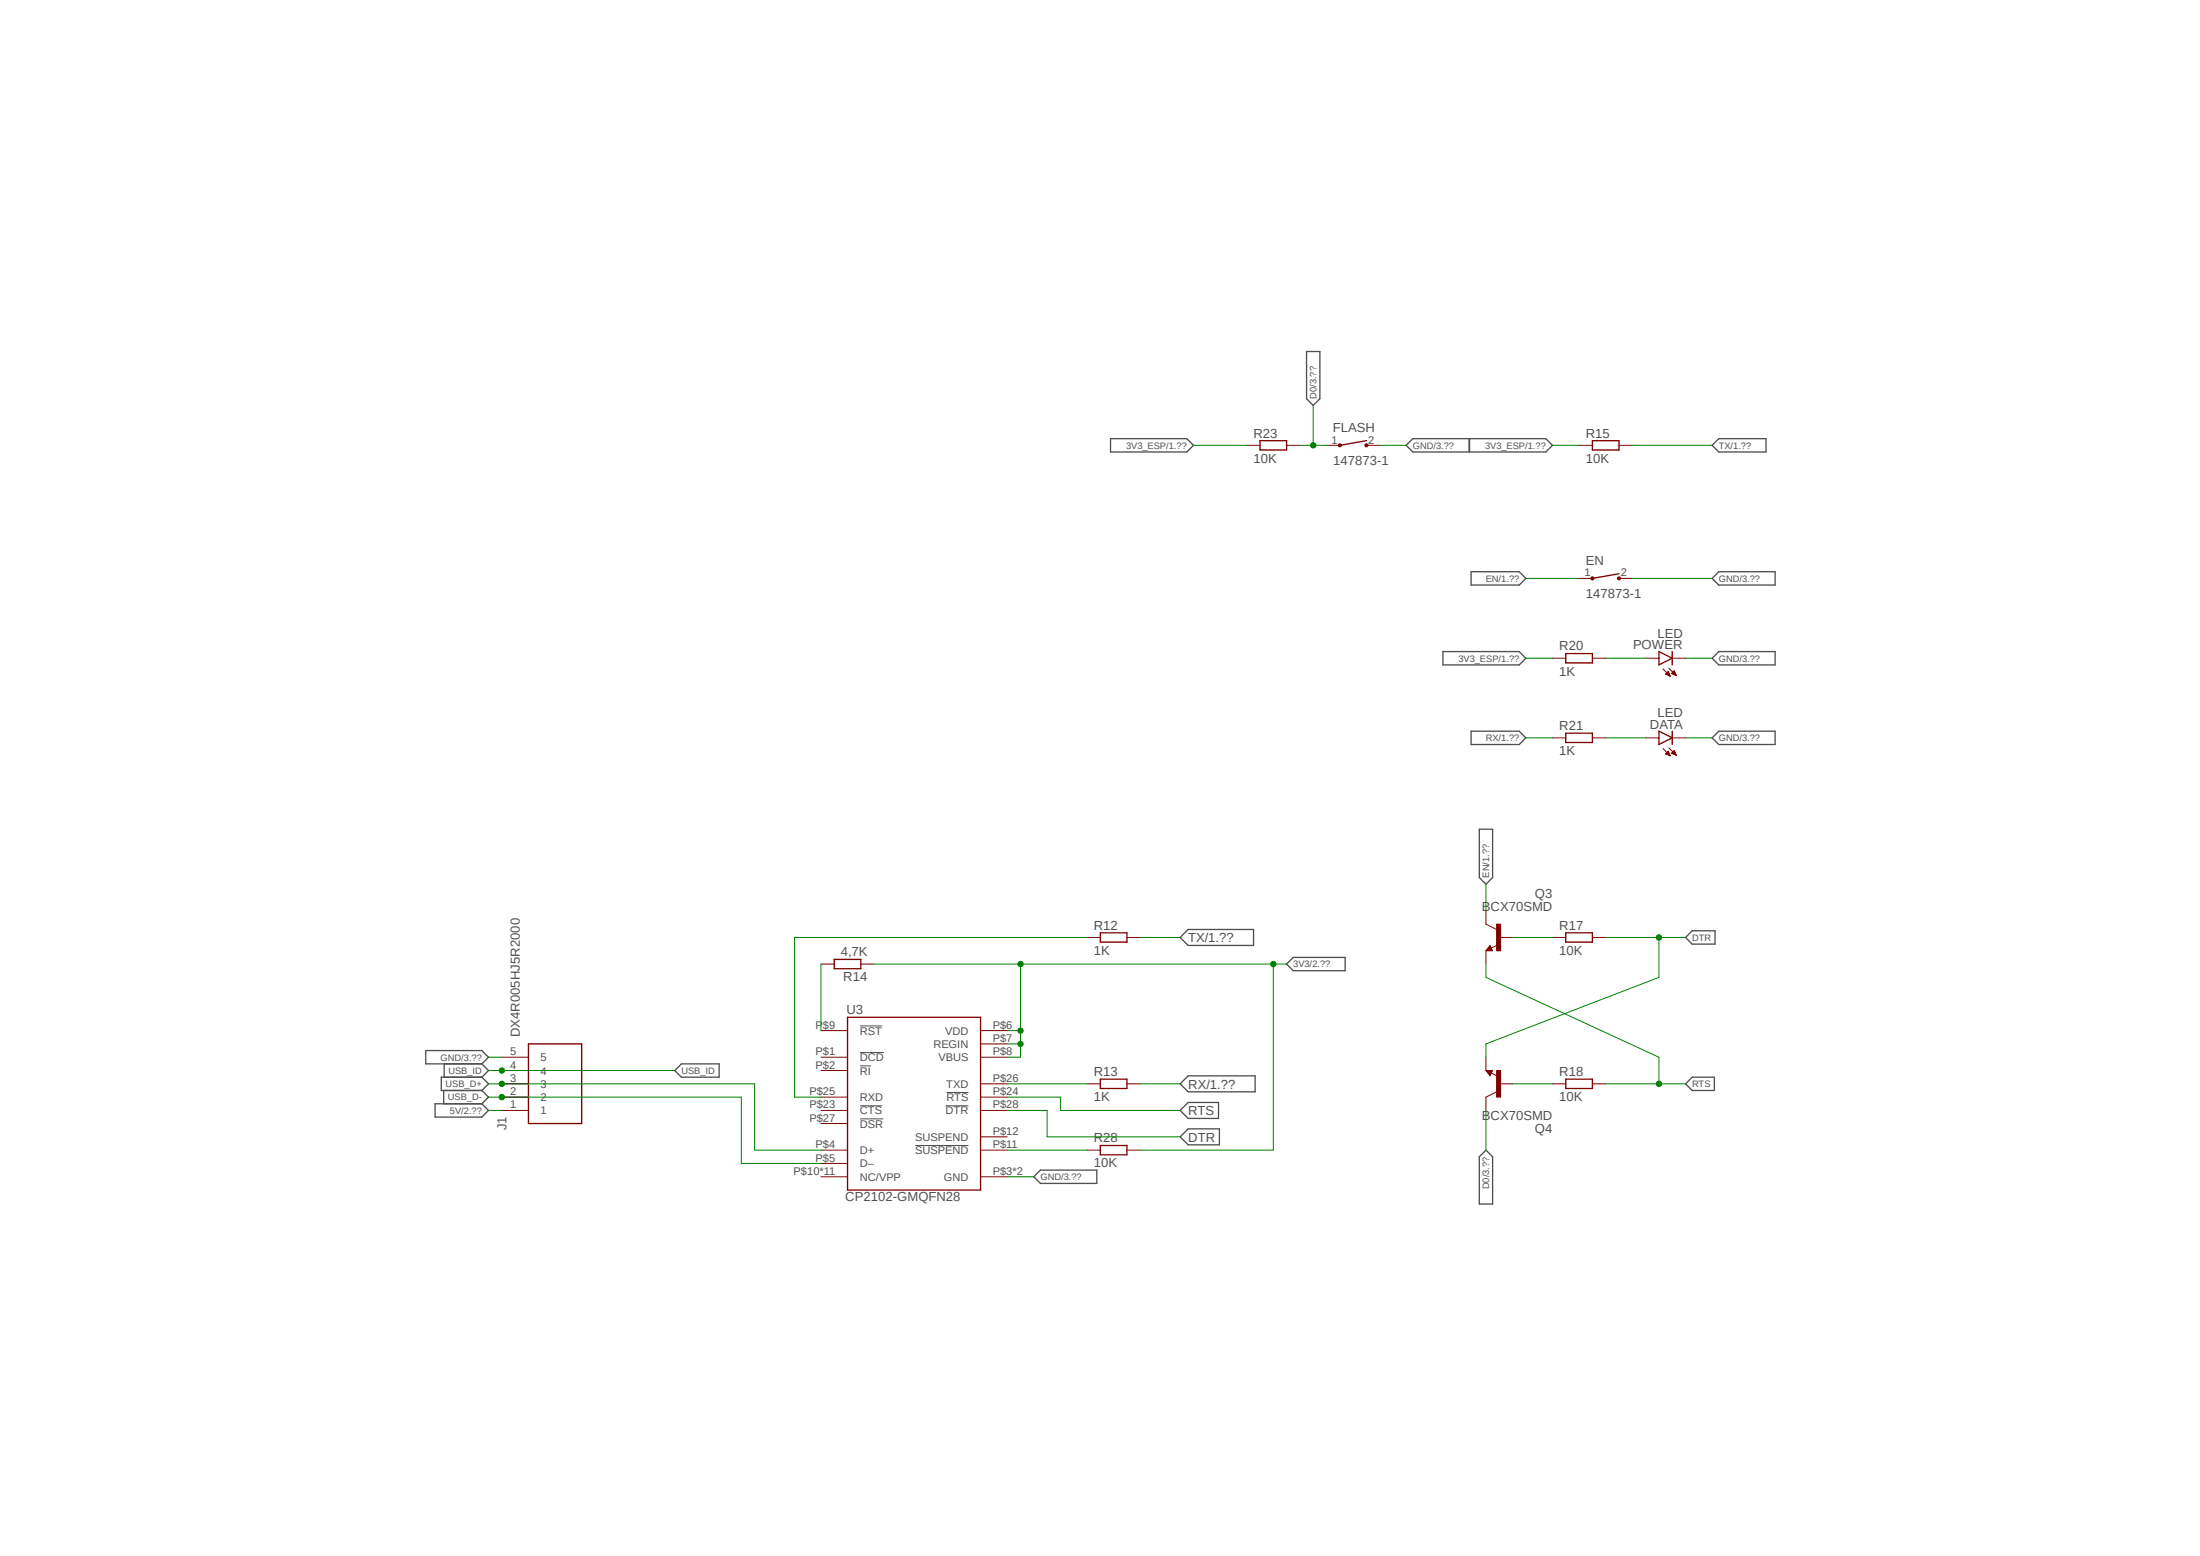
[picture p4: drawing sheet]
<svg xmlns="http://www.w3.org/2000/svg" width="420mm" height="297mm" viewBox="0 0 420 297" stroke-linecap="round" stroke-linejoin="round" font-family="sans-serif">
<path d="M81 66.8l258.2 163.4M339.2 66.8l-258.2 163.4" fill="none" stroke="#fff" stroke-width=".19"/>
<path d="M164.2 195.8h4.2M164.2 211.1h4.2M164.2 203.5h2.1M164.2 200.9h4.5M164.2 213.6h4.4M174.7 218.7h10.2M180.5 211.1h4.4M180.7 208.5h4.2" fill="none" stroke="#505050" stroke-width=".19"/>
<g fill="none" stroke="#505050" stroke-width=".25">
<path d="M249.4 67.1h2.6v9l-1.3 1.3-1.3-1.3zM212 83.7h14.6l1.2 1.3-1.2 1.3h-14.6zM268.4 85l1.3-1.3h10.8v2.6h-10.8zM280.5 83.7h14.6l1.3 1.3-1.3 1.3h-14.6zM326.9 85l1.2-1.3h9v2.6h-9zM280.8 109.1h9.2l1.3 1.3-1.3 1.3h-9.2zM326.9 110.4l1.2-1.3h10.8v2.6h-10.8zM275.5 124.4h14.5l1.3 1.2-1.3 1.3h-14.5zM280.8 139.6h9.2l1.3 1.2-1.3 1.3h-9.2zM326.9 125.6l1.2-1.2h10.8v2.5h-10.8zM282.4 158.3h2.5v9.2l-1.2 1.3-1.3-1.3zM326.9 140.8l1.2-1.2h10.8v2.5h-10.8z"/>
<path d="M225.3 178.9l1.5-1.5h12.5v3.1h-12.5zM323 177.7h4.4v2.5h-4.4l-1.2-1.3zM246.9 182.8h9.9v2.5h-9.9l-1.3-1.3zM81.3 200.5h10.7l1.3 1.3-1.3 1.3h-10.7zM83.1 210.7h8.9l1.3 1.3-1.3 1.2h-8.9zM84.7 208.2v2.5M84.8 203.1v2.5M92 205.6h-7.8v2.6h7.8M92 208.2l1.3 1.2-1.3 1.3M92 205.6l1.3 1.3-1.3 1.3M92 203.1l1.3 1.2-1.3 1.3M128.8 204.3l1.3-1.2h7.2v2.5h-7.2z"/>
<path d="M225.3 206.9l1.5-1.5h12.8v3h-12.8zM225.3 212l1.5-1.6h5.8v3.1h-5.8zM225.3 217l1.5-1.5h6v3h-6zM323 205.6h4.3v2.6h-4.3l-1.2-1.3zM198.6 223.4h10.8v2.5h-10.8l-1.2-1.3zM282.4 220.8l1.3-1.3 1.2 1.3v9h-2.5z"/>
</g>
<g fill="none" stroke="#800000" stroke-width=".25">
<path d="M240.5 84.1h5.1v1.8h-5.1zM304 84.1h5.1v1.8h-5.1zM298.9 124.8h5.1v1.7h-5.1zM298.9 140h5.1v1.7h-5.1zM316.7 124.4l2.5 1.2-2.5 1.3zM316.7 139.6l2.5 1.2-2.5 1.3zM319.2 124.4v2.5M319.2 139.6v2.5M210.1 178.1h5v1.7h-5zM298.9 178.1h5.1v1.7h-5.1zM100.9 199.3h10.1v15.2h-10.1zM159.3 183.1h5v1.8h-5z"/>
<path d="M161.8 194.2h25.4v33h-25.4zM284.4 181l-.1 .2h.4l-.3-.5-.5 .7h.8M210.1 206h5v1.8h-5zM298.9 206h5.1v1.8h-5.1z"/>
</g>
<g fill="none" stroke="#800000" stroke-width=".19">
<path d="M238 85h2.5M245.6 85h2.6M301.5 85h2.5M309.1 85h2.5M296.4 125.6h2.5M304 125.6h2.5M314.2 125.6h2.5M317.5 127.7l1.4 1.4M318 128.7l.5-.5 .4 .9zM318 128.7h.7M318.1 128.6h.5M318.1 128.5h.5"/>
<path d="M318.2 128.8h.5M318.2 128.4h.4M318.3 128.4h.3M318.4 128.3h.1M318.4 128.9h.4M318.6 127.6l1.4 1.3M318.6 128.9h.2M319.2 128.5h.6M319.2 125.6h2.6M319.2 128.6h.7M319.2 128.4h.6M319.3 128.4h.4"/>
<path d="M319.4 128.3h.3M319.4 128.7h.5M319.5 128.1h.2M319.6 128.1h.1M319.6 128.1l-.5 .5 .9 .3M319.6 128.1l.4 .8M319.7 128.8h.3M319.9 128.9h.1M296.4 140.8h2.5M304 140.8h2.5M314.2 140.8h2.5M317.5 142.9l1.4 1.4"/>
<path d="M318 143.9l.9 .4M318 143.9l.5-.5 .4 .9M318 143.9h.7M318.1 143.8h.5M318.1 144h.6M318.2 143.7h.4M318.3 143.6h.3M318.3 144.1h.5M318.3 143.5h.2M318.4 143.4h.1M318.6 144.1h.2M318.6 142.7l1.4 1.5"/>
<path d="M318.8 144.2h.1M319.1 143.8l.5-.5 .4 .8zM319.2 143.8h.6M319.2 143.7h.6M319.2 140.8h2.6M319.3 143.6h.5M319.4 143.9h.5M319.4 143.5h.3M319.4 143.4h.3M319.5 143.3h.2M319.6 144h.3M319.8 144.1h.2"/>
<path d="M207.5 178.9h2.6M215.1 178.9h2.6M283.7 176.4l2 1M296.4 178.9h2.5M304 178.9h2.5M156.7 196.7h5.1M156.7 184h2.6M164.3 184h2.6M187.2 196.7h5.1M187.2 199.3h5.1M284.4 180.5l.5 1h-1.2zM285.9 180.4l-1.2 .6"/>
<path d="M95.8 212h5.1M95.8 204.3h5.1M95.8 201.8h5.1M95.8 209.4h5.1M95.8 206.9h5.1M156.7 212h5.1M156.7 204.3h5.1M156.7 219.5h5.1M156.7 201.8h5.1M156.7 209.4h5.1M156.7 214.5h5.1M187.2 212h5.1"/>
<path d="M187.2 217h5.1M187.2 219.5h5.1M187.2 201.8h5.1M187.2 209.4h5.1M187.2 206.9h5.1M207.5 206.9h2.6M215.1 206.9h2.6M296.4 206.9h2.5M304 206.9h2.5M156.7 224.6h5.1M156.7 222.1h5.1M187.2 224.6h5.1"/>
</g>
<path d="M285.7 176.4h.8v5.1h-.8z" fill-rule="evenodd" fill="#800000"/>
<path d="M283.7 173.9v2.5M285.7 176.4h.8v5.1h-.8zM286.2 178.9h2.6M283.7 181.5v2.5M283.7 204.3h1.2l-.5 1.1zM284.7 204.8l1.2 .6M285.7 208.4l-2 1" fill="none" stroke="#800000" stroke-width=".19"/>
<path d="M284.7 204.5h-.8l.5 .6 .3-.5h-.4l.1 .3" fill="none" stroke="#800000" stroke-width=".25"/>
<path d="M285.7 204.3h.8v5.1h-.8z" fill-rule="evenodd" fill="#800000"/>
<path d="M283.7 201.8v2.5M283.7 209.4v2.6M285.7 204.3h.8v5.1h-.8zM286.2 206.9h2.6" fill="none" stroke="#800000" stroke-width=".19"/>
<path d="M260.9 84.1l-5.1 .9" fill="none" stroke="#800000" stroke-width=".25"/>
<circle cx="255.8" cy="85" r=".3" fill="#800000"/>
<circle cx="255.8" cy="85" r=".3" fill="none" stroke="#800000" stroke-width=".19"/>
<circle cx="260.9" cy="85" r=".3" fill="#800000"/>
<g fill="none" stroke="#800000" stroke-width=".19">
<path d="M253.2 85h2.6M260.9 85h2.5"/>
<circle cx="260.9" cy="85" r=".3"/>
</g>
<path d="M309.1 109.5l-5.1 .9" fill="none" stroke="#800000" stroke-width=".25"/>
<circle cx="304" cy="110.4" r=".3" fill="#800000"/>
<circle cx="304" cy="110.4" r=".3" fill="none" stroke="#800000" stroke-width=".19"/>
<circle cx="309.1" cy="110.4" r=".3" fill="#800000"/>
<g fill="none" stroke="#800000" stroke-width=".19">
<path d="M301.5 110.4h2.5M309.1 110.4h2.5M207.5 219.5h2.6M215.1 219.5h2.6"/>
<circle cx="309.1" cy="110.4" r=".3"/>
</g>
<path d="M210.1 218.7h5v1.7h-5z" fill="none" stroke="#800000" stroke-width=".25"/>
<path d="M291.3 140.8h5.1M207.5 178.9h-55.8v30.5h5M156.7 184v12.7M283.7 184v2.6l33 15.2v5.1M192.3 209.4h10.1v2.6h22.9M192.3 206.9h15.2M217.7 206.9h7.6M306.5 206.9h15.3" fill="none" stroke="#008000" stroke-width=".19"/>
<circle cx="316.7" cy="206.9" r=".51" fill="#008000"/>
<g fill="none" stroke="#008000" stroke-width=".19">
<path d="M306.5 178.9h15.3M316.7 178.9v7.7l-33 12.7v2.5M192.3 212h7.6v5h25.4"/>
<circle cx="316.7" cy="206.9" r=".51"/>
</g>
<circle cx="316.7" cy="178.9" r=".51" fill="#008000"/>
<g fill="none" stroke="#008000" stroke-width=".19">
<path d="M93.3 209.4h48.2v12.7h15.2"/>
<circle cx="316.7" cy="178.9" r=".51"/>
</g>
<circle cx="95.8" cy="209.4" r=".51" fill="#008000"/>
<g fill="none" stroke="#008000" stroke-width=".19">
<path d="M93.3 206.9h50.8v12.6h12.6"/>
<circle cx="95.8" cy="209.4" r=".51"/>
</g>
<circle cx="95.8" cy="206.9" r=".51" fill="#008000"/>
<g fill="none" stroke="#008000" stroke-width=".19">
<path d="M93.3 204.3h35.5"/>
<circle cx="95.8" cy="206.9" r=".51"/>
</g>
<circle cx="95.8" cy="204.3" r=".51" fill="#008000"/>
<g fill="none" stroke="#008000" stroke-width=".19">
<path d="M250.7 77.4v7.6M248.2 85h5M263.4 85h5M291.3 110.4h10.2M311.6 110.4h15.3M306.5 125.6h7.7M321.8 125.6h5.1M306.5 140.8h7.7M321.8 140.8h5.1M283.7 168.8v5.1M288.8 178.9h7.6M93.3 212h2.5"/>
<path d="M93.3 201.8h2.5M288.8 206.9h7.6M192.3 224.6h5.1"/>
<circle cx="95.8" cy="204.3" r=".51"/>
</g>
<circle cx="250.7" cy="85" r=".51" fill="#008000"/>
<g fill="none" stroke="#008000" stroke-width=".19">
<path d="M227.8 85h10.2M296.4 85h5.1M311.6 85h15.3M291.3 125.6h5.1M217.7 178.9h7.6M192.3 196.7h2.5v5.1h-2.5M192.3 199.3h2.5M192.3 219.5h15.2M283.7 212v7.5"/>
<circle cx="250.7" cy="85" r=".51"/>
</g>
<circle cx="194.8" cy="199.3" r=".51" fill="#008000"/>
<g fill="none" stroke="#008000" stroke-width=".19">
<path d="M166.9 184h27.9v12.7"/>
<circle cx="194.8" cy="199.3" r=".51"/>
</g>
<circle cx="194.8" cy="196.7" r=".51" fill="#008000"/>
<g fill="none" stroke="#008000" stroke-width=".19">
<path d="M194.8 184h48.3v35.5h-25.4"/>
<circle cx="194.8" cy="196.7" r=".51"/>
</g>
<circle cx="194.8" cy="184" r=".51" fill="#008000"/>
<g fill="none" stroke="#008000" stroke-width=".19">
<path d="M243.1 184h2.5"/>
<circle cx="194.8" cy="184" r=".51"/>
</g>
<circle cx="243.1" cy="184" r=".51" fill="#008000"/>
<circle cx="243.1" cy="184" r=".51" fill="none" stroke="#008000" stroke-width=".19"/>
<g font-size="2.5" fill="#505050">
<text x="239.3" y="83.5">R23</text>
<text x="254.5" y="82.5">FLASH</text>
<text x="302.7" y="83.5">R15</text>
<text x="239.3" y="88.3">10K</text>
<text x="254.5" y="88.8">147873-1</text>
<text x="302.7" y="88.3">10K</text>
<text x="302.7" y="107.9">EN</text>
<text x="302.7" y="114.2">147873-1</text>
<text x="297.6" y="124.1">R20</text>
<text x="311.7" y="123.9">POWER</text>
<text x="316.4" y="121.7">LED</text>
<text x="297.6" y="128.9">1K</text>
<text x="316.4" y="136.9">LED</text>
<text x="297.6" y="139.4">R21</text>
<text x="315" y="139.1">DATA</text>
<text x="297.6" y="144.1">1K</text>
<text x="282.9" y="173.9">BCX70SMD</text>
<text x="293" y="171.3">Q3</text>
<text x="208.8" y="177.5">R12</text>
<text x="226.8" y="179.8">TX/1.??</text>
<text x="297.6" y="177.5">R17</text>
<text x="160.5" y="182.5">4,7K</text>
<text x="208.8" y="182.2">1K</text>
<text x="297.6" y="182.2">10K</text>
<text x="161" y="187.3">R14</text>
<text x="99.2" y="198" transform="rotate(-90 99.2 198)">DX4R005HJ5R2000</text>
<text x="161.6" y="193.6">U3</text>
<text x="208.8" y="205.4">R13</text>
<text x="226.8" y="207.8">RX/1.??</text>
<text x="297.6" y="205.4">R18</text>
<text x="96.7" y="215.8" transform="rotate(-90 96.7 215.8)">J1</text>
<text x="208.8" y="210.2">1K</text>
<text x="226.8" y="212.9">RTS</text>
<text x="282.9" y="213.7">BCX70SMD</text>
<text x="297.6" y="210.2">10K</text>
<text x="208.8" y="218.1">R28</text>
<text x="226.8" y="217.9">DTR</text>
<text x="293" y="216.3">Q4</text>
<text x="208.8" y="222.8">10K</text>
<text x="161.4" y="229.3">CP2102-GMQFN28</text>
</g>
<g font-size="2.1" fill="#505050">
<text x="254.2" y="84.7">1</text>
<text x="261.2" y="84.7">2</text>
<text x="302.5" y="110">1</text>
<text x="309.5" y="110">2</text>
<text x="155.7" y="196.3">P$9</text>
<text x="164.2" y="197.5">RST</text>
<text x="180.4" y="197.5">VDD</text>
<text x="189.5" y="196.3">P$6</text>
<text x="97.4" y="204">4</text>
<text x="97.4" y="201.4">5</text>
<text x="103.2" y="202.6">5</text>
<text x="155.7" y="204">P$2</text>
<text x="155.7" y="201.4">P$1</text>
<text x="164.2" y="202.6">DCD</text>
<text x="178.2" y="200">REGIN</text>
<text x="179.2" y="202.6">VBUS</text>
<text x="189.5" y="201.4">P$8</text>
<text x="189.5" y="198.9">P$7</text>
<text x="97.4" y="209">2</text>
<text x="97.4" y="206.5">3</text>
<text x="103.2" y="207.6">3</text>
<text x="103.2" y="205.1">4</text>
<text x="154.5" y="209">P$25</text>
<text x="164.2" y="205.1">RI</text>
<text x="180.6" y="207.6">TXD</text>
<text x="189.5" y="206.5">P$26</text>
<text x="189.5" y="209">P$24</text>
<text x="97.4" y="211.6">1</text>
<text x="103.2" y="212.7">1</text>
<text x="103.2" y="210.2">2</text>
<text x="154.5" y="211.6">P$23</text>
<text x="154.5" y="214.1">P$27</text>
<text x="164.2" y="212.7">CTS</text>
<text x="164.2" y="210.2">RXD</text>
<text x="164.2" y="215.3">DSR</text>
<text x="180.5" y="212.7">DTR</text>
<text x="180.7" y="210.2">RTS</text>
<text x="189.5" y="211.6">P$28</text>
<text x="155.7" y="219.2">P$4</text>
<text x="155.7" y="221.7">P$5</text>
<text x="164.2" y="220.3">D+</text>
<text x="174.7" y="217.8">SUSPEND</text>
<text x="174.7" y="220.3">SUSPEND</text>
<text x="189.5" y="216.7">P$12</text>
<text x="189.5" y="219.2">P$11</text>
<text x="151.5" y="224.3">P$10*11</text>
<text x="164.2" y="222.8">D–</text>
<text x="164.2" y="225.4">NC/VPP</text>
<text x="180.2" y="225.4">GND</text>
<text x="189.5" y="224.3">P$3*2</text>
</g>
<g font-size="1.8" fill="#505050">
<text x="251.3" y="76.1" transform="rotate(-90 251.3 76.1)">D0/3.??</text>
<text x="215" y="85.6">3V3_ESP/1.??</text>
<text x="269.7" y="85.6">GND/3.??</text>
<text x="283.5" y="85.6">3V3_ESP/1.??</text>
<text x="328.1" y="85.6">TX/1.??</text>
<text x="283.6" y="111">EN/1.??</text>
<text x="328.1" y="111">GND/3.??</text>
<text x="278.4" y="126.3">3V3_ESP/1.??</text>
<text x="328.1" y="126.3">GND/3.??</text>
<text x="283.7" y="141.5">RX/1.??</text>
<text x="328.1" y="141.5">GND/3.??</text>
<text x="284.3" y="167.5" transform="rotate(-90 284.3 167.5)">EN/1.??</text>
<text x="323" y="179.6">DTR</text>
<text x="246.9" y="184.7">3V3/2.??</text>
<text x="84.1" y="202.4">GND/3.??</text>
<text x="85" y="207.5">USB_D+</text>
<text x="85.6" y="205">USB_ID</text>
<text x="130.1" y="205">USB_ID</text>
<text x="323" y="207.5">RTS</text>
<text x="85.5" y="210.1">USB_D-</text>
<text x="85.9" y="212.6">5V/2.??</text>
<text x="198.6" y="225.3">GND/3.??</text>
<text x="284.3" y="227" transform="rotate(-90 284.3 227)">D0/3.??</text>
</g>
</svg>
